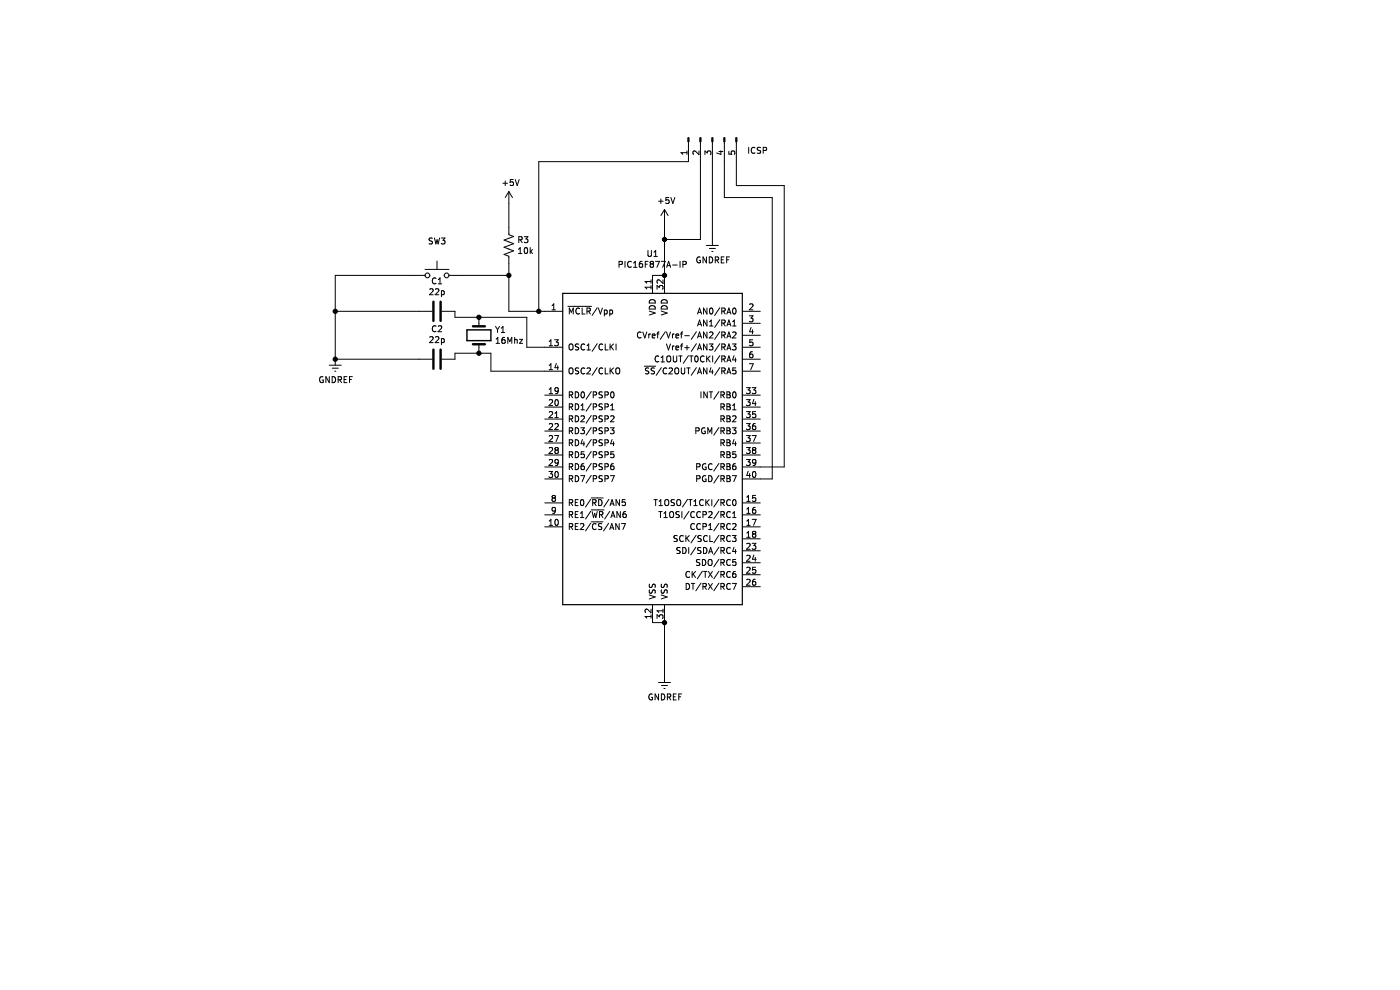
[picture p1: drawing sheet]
(kicad_sch (version 20211123) (generator eeschema)

 (paper "A4")

 (lib_symbols
  (symbol "Connector:Conn_01x05_Male" (pin_names (offset 1.016) hide) (in_bom yes) (on_board yes)
   (property "Reference" "J" (id 0) (at 0 7.62 0) (effects (font (size 1.27 1.27))))
   (property "Value" "Conn_01x05_Male" (id 1) (at 0 -7.62 0) (effects (font (size 1.27 1.27))))
   (property "Footprint" "" (id 2) (at 0 0 0) (effects (font (size 1.27 1.27)) hide))
   (property "Datasheet" "~" (id 3) (at 0 0 0) (effects (font (size 1.27 1.27)) hide))
   (symbol "Conn_01x05_Male_1_1"
    (polyline (pts (xy 1.27 -5.08) (xy 0.8636 -5.08)) (stroke (width 0.1524) (type default) (color 0 0 0 0)) (fill (type none)))
    (polyline (pts (xy 1.27 -2.54) (xy 0.8636 -2.54)) (stroke (width 0.1524) (type default) (color 0 0 0 0)) (fill (type none)))
    (polyline (pts (xy 1.27 0) (xy 0.8636 0)) (stroke (width 0.1524) (type default) (color 0 0 0 0)) (fill (type none)))
    (polyline (pts (xy 1.27 2.54) (xy 0.8636 2.54)) (stroke (width 0.1524) (type default) (color 0 0 0 0)) (fill (type none)))
    (polyline (pts (xy 1.27 5.08) (xy 0.8636 5.08)) (stroke (width 0.1524) (type default) (color 0 0 0 0)) (fill (type none)))
    (rectangle (start 0.8636 -4.953) (end 0 -5.207) (stroke (width 0.1524) (type default) (color 0 0 0 0)) (fill (type outline)))
    (rectangle (start 0.8636 -2.413) (end 0 -2.667) (stroke (width 0.1524) (type default) (color 0 0 0 0)) (fill (type outline)))
    (rectangle (start 0.8636 0.127) (end 0 -0.127) (stroke (width 0.1524) (type default) (color 0 0 0 0)) (fill (type outline)))
    (rectangle (start 0.8636 2.667) (end 0 2.413) (stroke (width 0.1524) (type default) (color 0 0 0 0)) (fill (type outline)))
    (rectangle (start 0.8636 5.207) (end 0 4.953) (stroke (width 0.1524) (type default) (color 0 0 0 0)) (fill (type outline)))
    (pin passive line (at 5.08 5.08 180) (length 3.81) (name "Pin_1" (effects (font (size 1.27 1.27)))) (number "1" (effects (font (size 1.27 1.27)))))
    (pin passive line (at 5.08 2.54 180) (length 3.81) (name "Pin_2" (effects (font (size 1.27 1.27)))) (number "2" (effects (font (size 1.27 1.27)))))
    (pin passive line (at 5.08 0 180) (length 3.81) (name "Pin_3" (effects (font (size 1.27 1.27)))) (number "3" (effects (font (size 1.27 1.27)))))
    (pin passive line (at 5.08 -2.54 180) (length 3.81) (name "Pin_4" (effects (font (size 1.27 1.27)))) (number "4" (effects (font (size 1.27 1.27)))))
    (pin passive line (at 5.08 -5.08 180) (length 3.81) (name "Pin_5" (effects (font (size 1.27 1.27)))) (number "5" (effects (font (size 1.27 1.27)))))))
  (symbol "Device:C" (pin_numbers hide) (pin_names (offset 0.254)) (in_bom yes) (on_board yes)
   (property "Reference" "C" (id 0) (at 0.635 2.54 0) (effects (font (size 1.27 1.27)) (justify left)))
   (property "Value" "C" (id 1) (at 0.635 -2.54 0) (effects (font (size 1.27 1.27)) (justify left)))
   (property "Footprint" "" (id 2) (at 0.9652 -3.81 0) (effects (font (size 1.27 1.27)) hide))
   (property "Datasheet" "~" (id 3) (at 0 0 0) (effects (font (size 1.27 1.27)) hide))
   (symbol "C_0_1"
    (polyline (pts (xy -2.032 -0.762) (xy 2.032 -0.762)) (stroke (width 0.508) (type default) (color 0 0 0 0)) (fill (type none)))
    (polyline (pts (xy -2.032 0.762) (xy 2.032 0.762)) (stroke (width 0.508) (type default) (color 0 0 0 0)) (fill (type none))))
   (symbol "C_1_1"
    (pin passive line (at 0 3.81 270) (length 2.794) (name "~" (effects (font (size 1.27 1.27)))) (number "1" (effects (font (size 1.27 1.27)))))
    (pin passive line (at 0 -3.81 90) (length 2.794) (name "~" (effects (font (size 1.27 1.27)))) (number "2" (effects (font (size 1.27 1.27)))))))
  (symbol "Device:Crystal" (pin_numbers hide) (pin_names (offset 1.016) hide) (in_bom yes) (on_board yes)
   (property "Reference" "Y" (id 0) (at 0 3.81 0) (effects (font (size 1.27 1.27))))
   (property "Value" "Crystal" (id 1) (at 0 -3.81 0) (effects (font (size 1.27 1.27))))
   (property "Footprint" "" (id 2) (at 0 0 0) (effects (font (size 1.27 1.27)) hide))
   (property "Datasheet" "~" (id 3) (at 0 0 0) (effects (font (size 1.27 1.27)) hide))
   (symbol "Crystal_0_1"
    (rectangle (start -1.143 2.54) (end 1.143 -2.54) (stroke (width 0.3048) (type default) (color 0 0 0 0)) (fill (type none)))
    (polyline (pts (xy -2.54 0) (xy -1.905 0)) (stroke (width 0) (type default) (color 0 0 0 0)) (fill (type none)))
    (polyline (pts (xy -1.905 -1.27) (xy -1.905 1.27)) (stroke (width 0.508) (type default) (color 0 0 0 0)) (fill (type none)))
    (polyline (pts (xy 1.905 -1.27) (xy 1.905 1.27)) (stroke (width 0.508) (type default) (color 0 0 0 0)) (fill (type none)))
    (polyline (pts (xy 2.54 0) (xy 1.905 0)) (stroke (width 0) (type default) (color 0 0 0 0)) (fill (type none))))
   (symbol "Crystal_1_1"
    (pin passive line (at -3.81 0 0) (length 1.27) (name "1" (effects (font (size 1.27 1.27)))) (number "1" (effects (font (size 1.27 1.27)))))
    (pin passive line (at 3.81 0 180) (length 1.27) (name "2" (effects (font (size 1.27 1.27)))) (number "2" (effects (font (size 1.27 1.27)))))))
  (symbol "Device:R_US" (pin_numbers hide) (pin_names (offset 0)) (in_bom yes) (on_board yes)
   (property "Reference" "R" (id 0) (at 2.54 0 90) (effects (font (size 1.27 1.27))))
   (property "Value" "R_US" (id 1) (at -2.54 0 90) (effects (font (size 1.27 1.27))))
   (property "Footprint" "" (id 2) (at 1.016 -0.254 90) (effects (font (size 1.27 1.27)) hide))
   (property "Datasheet" "~" (id 3) (at 0 0 0) (effects (font (size 1.27 1.27)) hide))
   (symbol "R_US_0_1"
    (polyline (pts (xy 0 -2.286) (xy 0 -2.54)) (stroke (width 0) (type default) (color 0 0 0 0)) (fill (type none)))
    (polyline (pts (xy 0 2.286) (xy 0 2.54)) (stroke (width 0) (type default) (color 0 0 0 0)) (fill (type none)))
    (polyline (pts (xy 0 -0.762) (xy 1.016 -1.143) (xy 0 -1.524) (xy -1.016 -1.905) (xy 0 -2.286)) (stroke (width 0) (type default) (color 0 0 0 0)) (fill (type none)))
    (polyline (pts (xy 0 0.762) (xy 1.016 0.381) (xy 0 0) (xy -1.016 -0.381) (xy 0 -0.762)) (stroke (width 0) (type default) (color 0 0 0 0)) (fill (type none)))
    (polyline (pts (xy 0 2.286) (xy 1.016 1.905) (xy 0 1.524) (xy -1.016 1.143) (xy 0 0.762)) (stroke (width 0) (type default) (color 0 0 0 0)) (fill (type none))))
   (symbol "R_US_1_1"
    (pin passive line (at 0 3.81 270) (length 1.27) (name "~" (effects (font (size 1.27 1.27)))) (number "1" (effects (font (size 1.27 1.27)))))
    (pin passive line (at 0 -3.81 90) (length 1.27) (name "~" (effects (font (size 1.27 1.27)))) (number "2" (effects (font (size 1.27 1.27)))))))
  (symbol "MCU_Microchip_PIC16:PIC16F877A-IP" (pin_names (offset 1.016)) (in_bom yes) (on_board yes)
   (property "Reference" "U" (id 0) (at 5.08 35.56 0) (effects (font (size 1.27 1.27)) (justify left)))
   (property "Value" "PIC16F877A-IP" (id 1) (at 5.08 33.02 0) (effects (font (size 1.27 1.27)) (justify left)))
   (property "Footprint" "" (id 2) (at 0 0 0) (effects (font (size 1.27 1.27) italic) hide))
   (property "Datasheet" "http://ww1.microchip.com/downloads/en/DeviceDoc/39582b.pdf" (id 3) (at 0 0 0) (effects (font (size 1.27 1.27)) hide))
   (symbol "PIC16F877A-IP_0_1"
    (rectangle (start -19.05 31.75) (end 19.05 -34.29) (stroke (width 0.254) (type default) (color 0 0 0 0)) (fill (type background))))
   (symbol "PIC16F877A-IP_1_1"
    (pin input line (at -22.86 27.94 0) (length 3.81) (name "~{MCLR}/Vpp" (effects (font (size 1.27 1.27)))) (number "1" (effects (font (size 1.27 1.27)))))
    (pin bidirectional line (at -22.86 -17.78 0) (length 3.81) (name "RE2/~{CS}/AN7" (effects (font (size 1.27 1.27)))) (number "10" (effects (font (size 1.27 1.27)))))
    (pin power_in line (at 0 35.56 270) (length 3.81) (name "VDD" (effects (font (size 1.27 1.27)))) (number "11" (effects (font (size 1.27 1.27)))))
    (pin power_in line (at 0 -38.1 90) (length 3.81) (name "VSS" (effects (font (size 1.27 1.27)))) (number "12" (effects (font (size 1.27 1.27)))))
    (pin input line (at -22.86 20.32 0) (length 3.81) (name "OSC1/CLKI" (effects (font (size 1.27 1.27)))) (number "13" (effects (font (size 1.27 1.27)))))
    (pin output line (at -22.86 15.24 0) (length 3.81) (name "OSC2/CLKO" (effects (font (size 1.27 1.27)))) (number "14" (effects (font (size 1.27 1.27)))))
    (pin bidirectional line (at 22.86 -12.7 180) (length 3.81) (name "T1OSO/T1CKI/RC0" (effects (font (size 1.27 1.27)))) (number "15" (effects (font (size 1.27 1.27)))))
    (pin bidirectional line (at 22.86 -15.24 180) (length 3.81) (name "T1OSI/CCP2/RC1" (effects (font (size 1.27 1.27)))) (number "16" (effects (font (size 1.27 1.27)))))
    (pin bidirectional line (at 22.86 -17.78 180) (length 3.81) (name "CCP1/RC2" (effects (font (size 1.27 1.27)))) (number "17" (effects (font (size 1.27 1.27)))))
    (pin bidirectional line (at 22.86 -20.32 180) (length 3.81) (name "SCK/SCL/RC3" (effects (font (size 1.27 1.27)))) (number "18" (effects (font (size 1.27 1.27)))))
    (pin bidirectional line (at -22.86 10.16 0) (length 3.81) (name "RD0/PSP0" (effects (font (size 1.27 1.27)))) (number "19" (effects (font (size 1.27 1.27)))))
    (pin bidirectional line (at 22.86 27.94 180) (length 3.81) (name "AN0/RA0" (effects (font (size 1.27 1.27)))) (number "2" (effects (font (size 1.27 1.27)))))
    (pin bidirectional line (at -22.86 7.62 0) (length 3.81) (name "RD1/PSP1" (effects (font (size 1.27 1.27)))) (number "20" (effects (font (size 1.27 1.27)))))
    (pin bidirectional line (at -22.86 5.08 0) (length 3.81) (name "RD2/PSP2" (effects (font (size 1.27 1.27)))) (number "21" (effects (font (size 1.27 1.27)))))
    (pin bidirectional line (at -22.86 2.54 0) (length 3.81) (name "RD3/PSP3" (effects (font (size 1.27 1.27)))) (number "22" (effects (font (size 1.27 1.27)))))
    (pin bidirectional line (at 22.86 -22.86 180) (length 3.81) (name "SDI/SDA/RC4" (effects (font (size 1.27 1.27)))) (number "23" (effects (font (size 1.27 1.27)))))
    (pin bidirectional line (at 22.86 -25.4 180) (length 3.81) (name "SDO/RC5" (effects (font (size 1.27 1.27)))) (number "24" (effects (font (size 1.27 1.27)))))
    (pin bidirectional line (at 22.86 -27.94 180) (length 3.81) (name "CK/TX/RC6" (effects (font (size 1.27 1.27)))) (number "25" (effects (font (size 1.27 1.27)))))
    (pin bidirectional line (at 22.86 -30.48 180) (length 3.81) (name "DT/RX/RC7" (effects (font (size 1.27 1.27)))) (number "26" (effects (font (size 1.27 1.27)))))
    (pin bidirectional line (at -22.86 0 0) (length 3.81) (name "RD4/PSP4" (effects (font (size 1.27 1.27)))) (number "27" (effects (font (size 1.27 1.27)))))
    (pin bidirectional line (at -22.86 -2.54 0) (length 3.81) (name "RD5/PSP5" (effects (font (size 1.27 1.27)))) (number "28" (effects (font (size 1.27 1.27)))))
    (pin bidirectional line (at -22.86 -5.08 0) (length 3.81) (name "RD6/PSP6" (effects (font (size 1.27 1.27)))) (number "29" (effects (font (size 1.27 1.27)))))
    (pin bidirectional line (at 22.86 25.4 180) (length 3.81) (name "AN1/RA1" (effects (font (size 1.27 1.27)))) (number "3" (effects (font (size 1.27 1.27)))))
    (pin bidirectional line (at -22.86 -7.62 0) (length 3.81) (name "RD7/PSP7" (effects (font (size 1.27 1.27)))) (number "30" (effects (font (size 1.27 1.27)))))
    (pin power_in line (at 2.54 -38.1 90) (length 3.81) (name "VSS" (effects (font (size 1.27 1.27)))) (number "31" (effects (font (size 1.27 1.27)))))
    (pin power_in line (at 2.54 35.56 270) (length 3.81) (name "VDD" (effects (font (size 1.27 1.27)))) (number "32" (effects (font (size 1.27 1.27)))))
    (pin bidirectional line (at 22.86 10.16 180) (length 3.81) (name "INT/RB0" (effects (font (size 1.27 1.27)))) (number "33" (effects (font (size 1.27 1.27)))))
    (pin bidirectional line (at 22.86 7.62 180) (length 3.81) (name "RB1" (effects (font (size 1.27 1.27)))) (number "34" (effects (font (size 1.27 1.27)))))
    (pin bidirectional line (at 22.86 5.08 180) (length 3.81) (name "RB2" (effects (font (size 1.27 1.27)))) (number "35" (effects (font (size 1.27 1.27)))))
    (pin bidirectional line (at 22.86 2.54 180) (length 3.81) (name "PGM/RB3" (effects (font (size 1.27 1.27)))) (number "36" (effects (font (size 1.27 1.27)))))
    (pin bidirectional line (at 22.86 0 180) (length 3.81) (name "RB4" (effects (font (size 1.27 1.27)))) (number "37" (effects (font (size 1.27 1.27)))))
    (pin bidirectional line (at 22.86 -2.54 180) (length 3.81) (name "RB5" (effects (font (size 1.27 1.27)))) (number "38" (effects (font (size 1.27 1.27)))))
    (pin bidirectional line (at 22.86 -5.08 180) (length 3.81) (name "PGC/RB6" (effects (font (size 1.27 1.27)))) (number "39" (effects (font (size 1.27 1.27)))))
    (pin bidirectional line (at 22.86 22.86 180) (length 3.81) (name "CVref/Vref-/AN2/RA2" (effects (font (size 1.27 1.27)))) (number "4" (effects (font (size 1.27 1.27)))))
    (pin bidirectional line (at 22.86 -7.62 180) (length 3.81) (name "PGD/RB7" (effects (font (size 1.27 1.27)))) (number "40" (effects (font (size 1.27 1.27)))))
    (pin bidirectional line (at 22.86 20.32 180) (length 3.81) (name "Vref+/AN3/RA3" (effects (font (size 1.27 1.27)))) (number "5" (effects (font (size 1.27 1.27)))))
    (pin bidirectional line (at 22.86 17.78 180) (length 3.81) (name "C1OUT/T0CKI/RA4" (effects (font (size 1.27 1.27)))) (number "6" (effects (font (size 1.27 1.27)))))
    (pin bidirectional line (at 22.86 15.24 180) (length 3.81) (name "~{SS}/C2OUT/AN4/RA5" (effects (font (size 1.27 1.27)))) (number "7" (effects (font (size 1.27 1.27)))))
    (pin bidirectional line (at -22.86 -12.7 0) (length 3.81) (name "RE0/~{RD}/AN5" (effects (font (size 1.27 1.27)))) (number "8" (effects (font (size 1.27 1.27)))))
    (pin bidirectional line (at -22.86 -15.24 0) (length 3.81) (name "RE1/~{WR}/AN6" (effects (font (size 1.27 1.27)))) (number "9" (effects (font (size 1.27 1.27)))))))
  (symbol "Switch:SW_MEC_5G" (pin_numbers hide) (pin_names (offset 1.016) hide) (in_bom yes) (on_board yes)
   (property "Reference" "SW" (id 0) (at 1.27 2.54 0) (effects (font (size 1.27 1.27)) (justify left)))
   (property "Value" "SW_MEC_5G" (id 1) (at 0 -1.524 0) (effects (font (size 1.27 1.27))))
   (property "Footprint" "" (id 2) (at 0 5.08 0) (effects (font (size 1.27 1.27)) hide))
   (property "Datasheet" "http://www.apem.com/int/index.php?controller=attachment&id_attachment=488" (id 3) (at 0 5.08 0) (effects (font (size 1.27 1.27)) hide))
   (symbol "SW_MEC_5G_0_1"
    (circle (center -2.032 0) (radius 0.508) (stroke (width 0) (type default) (color 0 0 0 0)) (fill (type none)))
    (polyline (pts (xy 0 1.27) (xy 0 3.048)) (stroke (width 0) (type default) (color 0 0 0 0)) (fill (type none)))
    (polyline (pts (xy 2.54 1.27) (xy -2.54 1.27)) (stroke (width 0) (type default) (color 0 0 0 0)) (fill (type none)))
    (circle (center 2.032 0) (radius 0.508) (stroke (width 0) (type default) (color 0 0 0 0)) (fill (type none)))
    (pin passive line (at -5.08 0 0) (length 2.54) (name "A" (effects (font (size 1.27 1.27)))) (number "1" (effects (font (size 1.27 1.27)))))
    (pin passive line (at 5.08 0 180) (length 2.54) (name "B" (effects (font (size 1.27 1.27)))) (number "3" (effects (font (size 1.27 1.27))))))
   (symbol "SW_MEC_5G_1_1"
    (pin passive line (at -5.08 0 0) (length 2.54) hide (name "A" (effects (font (size 1.27 1.27)))) (number "2" (effects (font (size 1.27 1.27)))))
    (pin passive line (at 5.08 0 180) (length 2.54) hide (name "B" (effects (font (size 1.27 1.27)))) (number "4" (effects (font (size 1.27 1.27)))))))
  (symbol "power:+5V" (power) (pin_names (offset 0)) (in_bom yes) (on_board yes)
   (property "Reference" "#PWR" (id 0) (at 0 -3.81 0) (effects (font (size 1.27 1.27)) hide))
   (property "Value" "+5V" (id 1) (at 0 3.556 0) (effects (font (size 1.27 1.27))))
   (property "Footprint" "" (id 2) (at 0 0 0) (effects (font (size 1.27 1.27)) hide))
   (property "Datasheet" "" (id 3) (at 0 0 0) (effects (font (size 1.27 1.27)) hide))
   (symbol "+5V_0_1"
    (polyline (pts (xy -0.762 1.27) (xy 0 2.54)) (stroke (width 0) (type default) (color 0 0 0 0)) (fill (type none)))
    (polyline (pts (xy 0 0) (xy 0 2.54)) (stroke (width 0) (type default) (color 0 0 0 0)) (fill (type none)))
    (polyline (pts (xy 0 2.54) (xy 0.762 1.27)) (stroke (width 0) (type default) (color 0 0 0 0)) (fill (type none))))
   (symbol "+5V_1_1"
    (pin power_in line (at 0 0 90) (length 0) hide (name "+5V" (effects (font (size 1.27 1.27)))) (number "1" (effects (font (size 1.27 1.27)))))))
  (symbol "power:GNDREF" (power) (pin_names (offset 0)) (in_bom yes) (on_board yes)
   (property "Reference" "#PWR" (id 0) (at 0 -6.35 0) (effects (font (size 1.27 1.27)) hide))
   (property "Value" "GNDREF" (id 1) (at 0 -3.81 0) (effects (font (size 1.27 1.27))))
   (property "Footprint" "" (id 2) (at 0 0 0) (effects (font (size 1.27 1.27)) hide))
   (property "Datasheet" "" (id 3) (at 0 0 0) (effects (font (size 1.27 1.27)) hide))
   (symbol "GNDREF_0_1"
    (polyline (pts (xy -0.635 -1.905) (xy 0.635 -1.905)) (stroke (width 0) (type default) (color 0 0 0 0)) (fill (type none)))
    (polyline (pts (xy -0.127 -2.54) (xy 0.127 -2.54)) (stroke (width 0) (type default) (color 0 0 0 0)) (fill (type none)))
    (polyline (pts (xy 0 -1.27) (xy 0 0)) (stroke (width 0) (type default) (color 0 0 0 0)) (fill (type none)))
    (polyline (pts (xy 1.27 -1.27) (xy -1.27 -1.27)) (stroke (width 0) (type default) (color 0 0 0 0)) (fill (type none))))
   (symbol "GNDREF_1_1"
    (pin power_in line (at 0 0 270) (length 0) hide (name "GNDREF" (effects (font (size 1.27 1.27)))) (number "1" (effects (font (size 1.27 1.27))))))))

 (junction (at 107.95 58.42) (diameter 0) (color 0 0 0 0))
 (junction (at 140.97 132.08) (diameter 0) (color 0 0 0 0))
 (junction (at 101.6 67.31) (diameter 0) (color 0 0 0 0))
 (junction (at 114.3 66.04) (diameter 0) (color 0 0 0 0))
 (junction (at 140.97 50.8) (diameter 0) (color 0 0 0 0))
 (junction (at 101.6 74.93) (diameter 0) (color 0 0 0 0))
 (junction (at 71.12 66.04) (diameter 0) (color 0 0 0 0))
 (junction (at 140.97 58.42) (diameter 0) (color 0 0 0 0))
 (junction (at 71.12 76.2) (diameter 0) (color 0 0 0 0))

 (wire (pts (xy 97.79 58.42) (xy 107.95 58.42)) (stroke (width 0) (type default) (color 0 0 0 0)))
 (wire (pts (xy 161.29 101.6) (xy 163.83 101.6)) (stroke (width 0) (type default) (color 0 0 0 0)))
 (wire (pts (xy 104.14 74.93) (xy 101.6 74.93)) (stroke (width 0) (type default) (color 0 0 0 0)))
 (wire (pts (xy 101.6 67.31) (xy 96.52 67.31)) (stroke (width 0) (type default) (color 0 0 0 0)))
 (wire (pts (xy 107.95 43.18) (xy 107.95 48.26)) (stroke (width 0) (type default) (color 0 0 0 0)))
 (wire (pts (xy 88.9 66.04) (xy 71.12 66.04)) (stroke (width 0) (type default) (color 0 0 0 0)))
 (wire (pts (xy 115.57 78.74) (xy 104.14 78.74)) (stroke (width 0) (type default) (color 0 0 0 0)))
 (wire (pts (xy 166.37 99.06) (xy 166.37 39.37)) (stroke (width 0) (type default) (color 0 0 0 0)))
 (wire (pts (xy 163.83 101.6) (xy 163.83 41.91)) (stroke (width 0) (type default) (color 0 0 0 0)))
 (wire (pts (xy 161.29 99.06) (xy 166.37 99.06)) (stroke (width 0) (type default) (color 0 0 0 0)))
 (wire (pts (xy 107.95 55.88) (xy 107.95 58.42)) (stroke (width 0) (type default) (color 0 0 0 0)))
 (wire (pts (xy 115.57 66.04) (xy 114.3 66.04)) (stroke (width 0) (type default) (color 0 0 0 0)))
 (wire (pts (xy 101.6 74.93) (xy 96.52 74.93)) (stroke (width 0) (type default) (color 0 0 0 0)))
 (wire (pts (xy 156.21 39.37) (xy 156.21 34.29)) (stroke (width 0) (type default) (color 0 0 0 0)))
 (wire (pts (xy 140.97 50.8) (xy 140.97 46.99)) (stroke (width 0) (type default) (color 0 0 0 0)))
 (wire (pts (xy 114.3 66.04) (xy 107.95 66.04)) (stroke (width 0) (type default) (color 0 0 0 0)))
 (wire (pts (xy 138.43 132.08) (xy 140.97 132.08)) (stroke (width 0) (type default) (color 0 0 0 0)))
 (wire (pts (xy 111.76 67.31) (xy 101.6 67.31)) (stroke (width 0) (type default) (color 0 0 0 0)))
 (wire (pts (xy 96.52 67.31) (xy 96.52 66.04)) (stroke (width 0) (type default) (color 0 0 0 0)))
 (wire (pts (xy 163.83 41.91) (xy 153.67 41.91)) (stroke (width 0) (type default) (color 0 0 0 0)))
 (wire (pts (xy 148.59 34.29) (xy 148.59 50.8)) (stroke (width 0) (type default) (color 0 0 0 0)))
 (wire (pts (xy 153.67 41.91) (xy 153.67 34.29)) (stroke (width 0) (type default) (color 0 0 0 0)))
 (wire (pts (xy 88.9 76.2) (xy 71.12 76.2)) (stroke (width 0) (type default) (color 0 0 0 0)))
 (wire (pts (xy 71.12 58.42) (xy 71.12 66.04)) (stroke (width 0) (type default) (color 0 0 0 0)))
 (wire (pts (xy 138.43 58.42) (xy 140.97 58.42)) (stroke (width 0) (type default) (color 0 0 0 0)))
 (wire (pts (xy 140.97 132.08) (xy 140.97 143.51)) (stroke (width 0) (type default) (color 0 0 0 0)))
 (wire (pts (xy 151.13 50.8) (xy 151.13 34.29)) (stroke (width 0) (type default) (color 0 0 0 0)))
 (wire (pts (xy 104.14 78.74) (xy 104.14 74.93)) (stroke (width 0) (type default) (color 0 0 0 0)))
 (wire (pts (xy 96.52 74.93) (xy 96.52 76.2)) (stroke (width 0) (type default) (color 0 0 0 0)))
 (wire (pts (xy 71.12 66.04) (xy 71.12 76.2)) (stroke (width 0) (type default) (color 0 0 0 0)))
 (wire (pts (xy 114.3 34.29) (xy 114.3 66.04)) (stroke (width 0) (type default) (color 0 0 0 0)))
 (wire (pts (xy 111.76 73.66) (xy 111.76 67.31)) (stroke (width 0) (type default) (color 0 0 0 0)))
 (wire (pts (xy 140.97 58.42) (xy 140.97 50.8)) (stroke (width 0) (type default) (color 0 0 0 0)))
 (wire (pts (xy 107.95 58.42) (xy 107.95 66.04)) (stroke (width 0) (type default) (color 0 0 0 0)))
 (wire (pts (xy 166.37 39.37) (xy 156.21 39.37)) (stroke (width 0) (type default) (color 0 0 0 0)))
 (wire (pts (xy 115.57 73.66) (xy 111.76 73.66)) (stroke (width 0) (type default) (color 0 0 0 0)))
 (wire (pts (xy 148.59 50.8) (xy 140.97 50.8)) (stroke (width 0) (type default) (color 0 0 0 0)))
 (wire (pts (xy 146.05 34.29) (xy 114.3 34.29)) (stroke (width 0) (type default) (color 0 0 0 0)))
 (wire (pts (xy 87.63 58.42) (xy 71.12 58.42)) (stroke (width 0) (type default) (color 0 0 0 0)))

 (symbol (lib_id "MCU_Microchip_PIC16:PIC16F877A-IP") (at 138.43 93.98 0) (unit 1) (in_bom yes) (on_board yes)
  (property "Reference" "U1" (id 0) (at 138.43 53.8226 0))
  (property "Value" "" (id 1) (at 138.43 56.134 0))
  (property "Footprint" "" (id 2) (at 138.43 93.98 0) (effects (font (size 1.27 1.27) italic) hide))
  (property "Datasheet" "http://ww1.microchip.com/downloads/en/DeviceDoc/39582b.pdf" (id 3) (at 138.43 93.98 0) (effects (font (size 1.27 1.27)) hide)) (pin "1") (pin "10") (pin "11") (pin "12") (pin "13") (pin "14") (pin "15") (pin "16") (pin "17") (pin "18") (pin "19") (pin "2") (pin "20") (pin "21") (pin "22") (pin "23") (pin "24") (pin "25") (pin "26") (pin "27") (pin "28") (pin "29") (pin "3") (pin "30") (pin "31") (pin "32") (pin "33") (pin "34") (pin "35") (pin "36") (pin "37") (pin "38") (pin "39") (pin "4") (pin "40") (pin "5") (pin "6") (pin "7") (pin "8") (pin "9"))

 (symbol (lib_id "Device:R_US") (at 107.95 52.07 0) (unit 1) (in_bom yes) (on_board yes)
  (property "Reference" "R3" (id 0) (at 109.6772 50.9016 0) (effects (font (size 1.27 1.27)) (justify left)))
  (property "Value" "" (id 1) (at 109.6772 53.213 0) (effects (font (size 1.27 1.27)) (justify left)))
  (property "Footprint" "" (id 2) (at 108.966 52.324 90) (effects (font (size 1.27 1.27)) hide))
  (property "Datasheet" "~" (id 3) (at 107.95 52.07 0) (effects (font (size 1.27 1.27)) hide)) (pin "1") (pin "2"))

 (symbol (lib_id "Switch:SW_MEC_5G") (at 92.71 58.42 0) (unit 1) (in_bom yes) (on_board yes)
  (property "Reference" "SW3" (id 0) (at 92.71 51.181 0))
  (property "Value" "" (id 1) (at 92.71 53.4924 0) (effects (font (size 1.27 1.27)) hide))
  (property "Footprint" "" (id 2) (at 92.71 53.34 0) (effects (font (size 1.27 1.27)) hide))
  (property "Datasheet" "http://www.apem.com/int/index.php?controller=attachment&id_attachment=488" (id 3) (at 92.71 53.34 0) (effects (font (size 1.27 1.27)) hide)) (pin "1") (pin "3") (pin "2") (pin "4"))

 (symbol (lib_id "power:+5V") (at 107.95 43.18 0) (unit 1) (in_bom yes) (on_board yes)
  (property "Reference" "#PWR02" (id 0) (at 107.95 46.99 0) (effects (font (size 1.27 1.27)) hide))
  (property "Value" "" (id 1) (at 108.331 38.7858 0))
  (property "Footprint" "" (id 2) (at 107.95 43.18 0) (effects (font (size 1.27 1.27)) hide))
  (property "Datasheet" "" (id 3) (at 107.95 43.18 0) (effects (font (size 1.27 1.27)) hide)) (pin "1"))

 (symbol (lib_id "power:+5V") (at 140.97 46.99 0) (unit 1) (in_bom yes) (on_board yes)
  (property "Reference" "#PWR03" (id 0) (at 140.97 50.8 0) (effects (font (size 1.27 1.27)) hide))
  (property "Value" "" (id 1) (at 141.351 42.5958 0))
  (property "Footprint" "" (id 2) (at 140.97 46.99 0) (effects (font (size 1.27 1.27)) hide))
  (property "Datasheet" "" (id 3) (at 140.97 46.99 0) (effects (font (size 1.27 1.27)) hide)) (pin "1"))

 (symbol (lib_id "power:GNDREF") (at 140.97 143.51 0) (unit 1) (in_bom yes) (on_board yes)
  (property "Reference" "#PWR04" (id 0) (at 140.97 149.86 0) (effects (font (size 1.27 1.27)) hide))
  (property "Value" "" (id 1) (at 141.097 147.9042 0))
  (property "Footprint" "" (id 2) (at 140.97 143.51 0) (effects (font (size 1.27 1.27)) hide))
  (property "Datasheet" "" (id 3) (at 140.97 143.51 0) (effects (font (size 1.27 1.27)) hide)) (pin "1"))

 (symbol (lib_id "power:GNDREF") (at 71.12 76.2 0) (unit 1) (in_bom yes) (on_board yes)
  (property "Reference" "#PWR01" (id 0) (at 71.12 82.55 0) (effects (font (size 1.27 1.27)) hide))
  (property "Value" "" (id 1) (at 71.247 80.5942 0))
  (property "Footprint" "" (id 2) (at 71.12 76.2 0) (effects (font (size 1.27 1.27)) hide))
  (property "Datasheet" "" (id 3) (at 71.12 76.2 0) (effects (font (size 1.27 1.27)) hide)) (pin "1"))

 (symbol (lib_id "Device:Crystal") (at 101.6 71.12 270) (unit 1) (in_bom yes) (on_board yes)
  (property "Reference" "Y1" (id 0) (at 104.9274 69.9516 90) (effects (font (size 1.27 1.27)) (justify left)))
  (property "Value" "" (id 1) (at 104.9274 72.263 90) (effects (font (size 1.27 1.27)) (justify left)))
  (property "Footprint" "" (id 2) (at 101.6 71.12 0) (effects (font (size 1.27 1.27)) hide))
  (property "Datasheet" "~" (id 3) (at 101.6 71.12 0) (effects (font (size 1.27 1.27)) hide)) (pin "1") (pin "2"))

 (symbol (lib_id "Device:C") (at 92.71 66.04 270) (unit 1) (in_bom yes) (on_board yes)
  (property "Reference" "C1" (id 0) (at 92.71 59.6392 90))
  (property "Value" "" (id 1) (at 92.71 61.9506 90))
  (property "Footprint" "" (id 2) (at 88.9 67.0052 0) (effects (font (size 1.27 1.27)) hide))
  (property "Datasheet" "~" (id 3) (at 92.71 66.04 0) (effects (font (size 1.27 1.27)) hide)) (pin "1") (pin "2"))

 (symbol (lib_id "Device:C") (at 92.71 76.2 270) (unit 1) (in_bom yes) (on_board yes)
  (property "Reference" "C2" (id 0) (at 92.71 69.7992 90))
  (property "Value" "" (id 1) (at 92.71 72.1106 90))
  (property "Footprint" "" (id 2) (at 88.9 77.1652 0) (effects (font (size 1.27 1.27)) hide))
  (property "Datasheet" "~" (id 3) (at 92.71 76.2 0) (effects (font (size 1.27 1.27)) hide)) (pin "1") (pin "2"))

 (symbol (lib_id "Connector:Conn_01x05_Male") (at 151.13 29.21 90) (mirror x) (unit 1) (in_bom yes) (on_board yes)
  (property "Reference" "ICSP1" (id 0) (at 158.4452 31.9532 90) (effects (font (size 1.27 1.27)) (justify right) hide))
  (property "Value" "" (id 1) (at 158.4452 31.9532 90) (effects (font (size 1.27 1.27)) (justify right)))
  (property "Footprint" "" (id 2) (at 151.13 29.21 0) (effects (font (size 1.27 1.27)) hide))
  (property "Datasheet" "~" (id 3) (at 151.13 29.21 0) (effects (font (size 1.27 1.27)) hide)) (pin "1") (pin "2") (pin "3") (pin "4") (pin "5"))

 (symbol (lib_id "power:GNDREF") (at 151.13 50.8 0) (unit 1) (in_bom yes) (on_board yes)
  (property "Reference" "#PWR05" (id 0) (at 151.13 57.15 0) (effects (font (size 1.27 1.27)) hide))
  (property "Value" "" (id 1) (at 151.257 55.1942 0))
  (property "Footprint" "" (id 2) (at 151.13 50.8 0) (effects (font (size 1.27 1.27)) hide))
  (property "Datasheet" "" (id 3) (at 151.13 50.8 0) (effects (font (size 1.27 1.27)) hide)) (pin "1"))

 (sheet_instances (path "" (page "1")))

)
